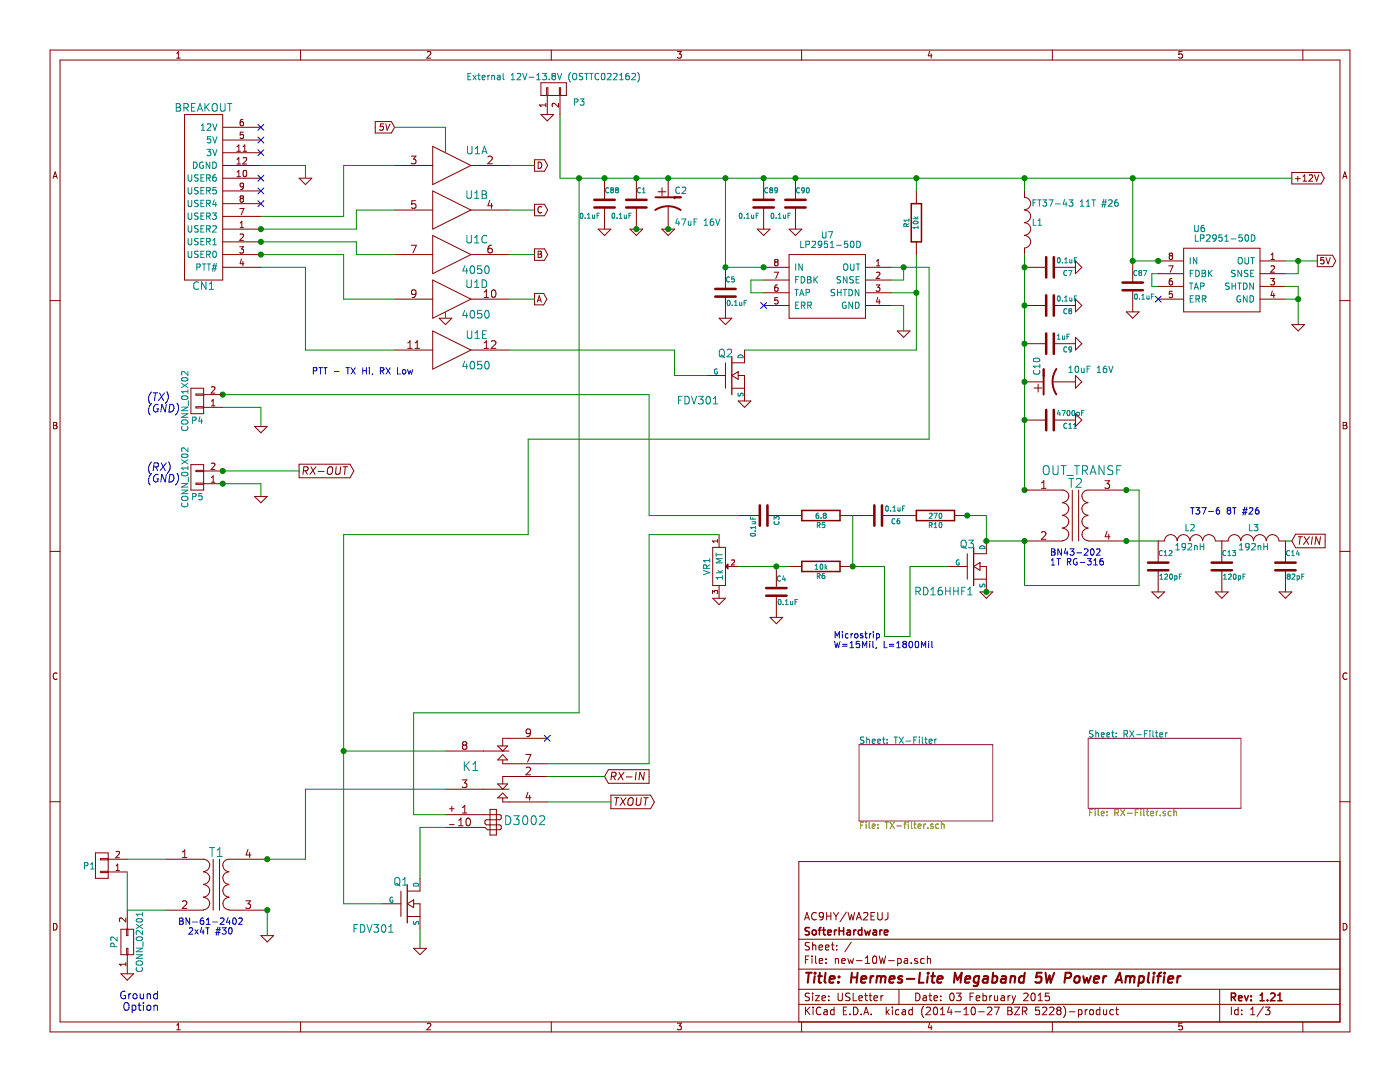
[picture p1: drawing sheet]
EESchema Schematic File Version 2
LIBS:power
LIBS:device
LIBS:transistors
LIBS:conn
LIBS:linear
LIBS:regul
LIBS:74xx
LIBS:cmos4000
LIBS:adc-dac
LIBS:memory
LIBS:xilinx
LIBS:special
LIBS:microcontrollers
LIBS:dsp
LIBS:microchip
LIBS:analog_switches
LIBS:motorola
LIBS:texas
LIBS:intel
LIBS:audio
LIBS:interface
LIBS:digital-audio
LIBS:philips
LIBS:display
LIBS:cypress
LIBS:siliconi
LIBS:opto
LIBS:atmel
LIBS:contrib
LIBS:valves
LIBS:hermeslite
LIBS:new-10W-pa-cache
EELAYER 25 0
EELAYER END
$Descr USLetter 11000 8500
encoding utf-8
Sheet 1 3
Title "Hermes-Lite Megaband 5W Power Amplifier"
Date "03 February 2015"
Rev "1.21"
Comp "SofterHardware"
Comment1 "AC9HY/WA2EUJ"
Comment2 ""
Comment3 ""
Comment4 ""
$EndDescr
$Comp
L TRANSFO T1
U 1 1
P 1700 6950
F 0 "T1" H 1700 7200 70  0000 C CNN
F 1 "TRANSFO" H 1700 6650 70  0001 C CNN
F 2 "Socket_Strips:Socket_Strip_Straight_2x02" H 1700 6950 60  0001 C CNN
F 3 "" H 1700 6950 60  0000 C CNN
	1    1700 6950
	1    0    0    -1  
$EndComp
$Comp
L GND #PWR01
U 1 1
P 2100 7350
F 0 "#PWR01" H 2100 7350 30  0001 C CNN
F 1 "GND" H 2100 7280 30  0001 C CNN
F 2 "" H 2100 7350 60  0000 C CNN
F 3 "" H 2100 7350 60  0000 C CNN
	1    2100 7350
	1    0    0    -1  
$EndComp
$Comp
L GND #PWR02
U 1 1
P 1000 7650
F 0 "#PWR02" H 1000 7650 30  0001 C CNN
F 1 "GND" H 1000 7580 30  0001 C CNN
F 2 "" H 1000 7650 60  0000 C CNN
F 3 "" H 1000 7650 60  0000 C CNN
	1    1000 7650
	1    0    0    -1  
$EndComp
Text Notes 1250 7950 2    60   ~ 0
Ground\nOption
Text Notes 1400 7350 0    50   ~ 0
BN-61-2402\n  2x4T #30
$Comp
L CONN_02X01 P2
U 1 1
P 1000 7400
F 0 "P2" H 1000 7500 50  0000 C CNN
F 1 "CONN_02X01" H 1000 7300 50  0000 C CNN
F 2 "Pin_Headers:Pin_Header_Straight_1x02" H 1000 6200 60  0001 C CNN
F 3 "" H 1000 6200 60  0000 C CNN
	1    1000 7400
	0    -1   -1   0   
$EndComp
$Comp
L CP1 C2
U 1 1
P 5250 1600
F 0 "C2" H 5300 1700 50  0000 L CNN
F 1 "47uF 16V" H 5300 1450 50  0000 L CNN
F 2 "Capacitors_Tantalum_SMD:TantalC_SizeD_EIA-7343_Reflow" H 5250 1600 60  0001 C CNN
F 3 "" H 5250 1600 60  0000 C CNN
	1    5250 1600
	1    0    0    -1  
$EndComp
$Comp
L C C1
U 1 1
P 5000 1600
F 0 "C1" H 5000 1700 40  0000 L CNN
F 1 "0.1uF" H 4800 1500 40  0000 L CNN
F 2 "HERMESLITE:C_0805" H 5038 1450 30  0001 C CNN
F 3 "" H 5000 1600 60  0000 C CNN
	1    5000 1600
	1    0    0    -1  
$EndComp
$Comp
L GND #PWR03
U 1 1
P 5250 1800
F 0 "#PWR03" H 5250 1800 30  0001 C CNN
F 1 "GND" H 5250 1730 30  0001 C CNN
F 2 "" H 5250 1800 60  0000 C CNN
F 3 "" H 5250 1800 60  0000 C CNN
	1    5250 1800
	1    0    0    -1  
$EndComp
$Comp
L GND #PWR04
U 1 1
P 5000 1800
F 0 "#PWR04" H 5000 1800 30  0001 C CNN
F 1 "GND" H 5000 1730 30  0001 C CNN
F 2 "" H 5000 1800 60  0000 C CNN
F 3 "" H 5000 1800 60  0000 C CNN
	1    5000 1800
	1    0    0    -1  
$EndComp
$Comp
L CONN_01X02 P1
U 1 1
P 800 6800
F 0 "P1" H 900 6800 50  0000 C CNN
F 1 "CONN_01X02" V 900 6800 50  0001 C CNN
F 2 "Pin_Headers:Pin_Header_Straight_1x02" H 800 6800 60  0001 C CNN
F 3 "" H 800 6800 60  0000 C CNN
	1    800  6800
	-1   0    0    1   
$EndComp
Wire Wire Line
	2100 7150 2100 7350
Wire Wire Line
	1000 7150 1300 7150
Connection ~ 2100 7150
Connection ~ 2100 6750
Connection ~ 5000 1400
Connection ~ 5250 1400
Connection ~ 5000 1800
Connection ~ 5250 1800
Wire Wire Line
	1000 6850 1000 7150
Wire Wire Line
	1000 6750 1300 6750
Text GLabel 10150 1400 2    50   Output ~ 0
+12V
$Comp
L GND #PWR05
U 1 1
P 7750 4650
F 0 "#PWR05" H 7750 4650 30  0001 C CNN
F 1 "GND" H 7750 4580 30  0001 C CNN
F 2 "" H 7750 4650 50  0000 C CNN
F 3 "" H 7750 4650 50  0000 C CNN
	1    7750 4650
	1    0    0    -1  
$EndComp
$Comp
L C C6
U 1 1
P 6900 4050
F 0 "C6" V 6950 4150 40  0000 L CNN
F 1 "0.1uF" V 6850 4100 40  0000 L CNN
F 2 "HERMESLITE:C_0805" H 6938 3900 30  0001 C CNN
F 3 "" H 6900 4050 60  0000 C CNN
	1    6900 4050
	0    1    1    0   
$EndComp
$Comp
L R R10
U 1 1
P 7350 4050
F 0 "R10" V 7430 4050 40  0000 C CNN
F 1 "270" V 7357 4051 40  0000 C CNN
F 2 "HERMESLITE:R_0805" V 7280 4050 30  0001 C CNN
F 3 "" H 7350 4050 30  0000 C CNN
	1    7350 4050
	0    1    1    0   
$EndComp
$Comp
L C C3
U 1 1
P 6000 4050
F 0 "C3" H 6000 4150 40  0000 L CNN
F 1 "0.1uF" H 6006 3965 40  0000 L CNN
F 2 "HERMESLITE:C_0805" H 6038 3900 30  0001 C CNN
F 3 "" H 6000 4050 60  0000 C CNN
	1    6000 4050
	0    1    1    0   
$EndComp
$Comp
L R R6
U 1 1
P 6450 4450
F 0 "R6" V 6530 4450 40  0000 C CNN
F 1 "10k" V 6457 4451 40  0000 C CNN
F 2 "HERMESLITE:R_0805" V 6380 4450 30  0001 C CNN
F 3 "" H 6450 4450 30  0000 C CNN
	1    6450 4450
	0    1    1    0   
$EndComp
$Comp
L C C4
U 1 1
P 6100 4650
F 0 "C4" H 6100 4750 40  0000 L CNN
F 1 "0.1uF" H 6106 4565 40  0000 L CNN
F 2 "HERMESLITE:C_0805" H 6138 4500 30  0001 C CNN
F 3 "" H 6100 4650 60  0000 C CNN
	1    6100 4650
	1    0    0    -1  
$EndComp
$Comp
L POT VR1
U 1 1
P 5650 4450
F 0 "VR1" H 5650 4350 50  0000 C CNN
F 1 "1k MT" H 5650 4450 50  0000 C CNN
F 2 "Potentiometers:Potentiometer_Bourns_3296W_3-8Zoll_Inline_ScrewUp" H 5650 4450 60  0001 C CNN
F 3 "" H 5650 4450 60  0000 C CNN
	1    5650 4450
	0    1    1    0   
$EndComp
Wire Wire Line
	5800 4450 6200 4450
Connection ~ 6100 4450
$Comp
L GND #PWR06
U 1 1
P 5650 4700
F 0 "#PWR06" H 5650 4700 30  0001 C CNN
F 1 "GND" H 5650 4630 30  0001 C CNN
F 2 "" H 5650 4700 50  0000 C CNN
F 3 "" H 5650 4700 50  0000 C CNN
	1    5650 4700
	1    0    0    -1  
$EndComp
Wire Wire Line
	7600 4050 7750 4050
Wire Wire Line
	7750 4050 7750 4250
$Comp
L GND #PWR07
U 1 1
P 6100 4850
F 0 "#PWR07" H 6100 4850 30  0001 C CNN
F 1 "GND" H 6100 4780 30  0001 C CNN
F 2 "" H 6100 4850 50  0000 C CNN
F 3 "" H 6100 4850 50  0000 C CNN
	1    6100 4850
	1    0    0    -1  
$EndComp
$Comp
L C C9
U 1 1
P 8250 2700
F 0 "C9" V 8300 2800 40  0000 L CNN
F 1 "1uF" V 8200 2750 40  0000 L CNN
F 2 "HERMESLITE:C_0805" H 8288 2550 30  0001 C CNN
F 3 "" H 8250 2700 60  0000 C CNN
	1    8250 2700
	0    1    1    0   
$EndComp
$Comp
L C C8
U 1 1
P 8250 2400
F 0 "C8" V 8300 2500 40  0000 L CNN
F 1 "0.1uF" V 8200 2450 40  0000 L CNN
F 2 "HERMESLITE:C_0805" H 8288 2250 30  0001 C CNN
F 3 "" H 8250 2400 60  0000 C CNN
	1    8250 2400
	0    1    1    0   
$EndComp
$Comp
L C C7
U 1 1
P 8250 2100
F 0 "C7" V 8300 2200 40  0000 L CNN
F 1 "0.1uF" V 8200 2150 40  0000 L CNN
F 2 "HERMESLITE:C_0805" H 8288 1950 30  0001 C CNN
F 3 "" H 8250 2100 60  0000 C CNN
	1    8250 2100
	0    1    1    0   
$EndComp
$Comp
L C C5
U 1 1
P 5700 2300
F 0 "C5" H 5700 2400 40  0000 L CNN
F 1 "0.1uF" H 5706 2215 40  0000 L CNN
F 2 "HERMESLITE:C_0805" H 5738 2150 30  0001 C CNN
F 3 "" H 5700 2300 60  0000 C CNN
	1    5700 2300
	1    0    0    -1  
$EndComp
$Comp
L GND #PWR08
U 1 1
P 7100 2600
F 0 "#PWR08" H 7100 2600 30  0001 C CNN
F 1 "GND" H 7100 2530 30  0001 C CNN
F 2 "" H 7100 2600 50  0000 C CNN
F 3 "" H 7100 2600 50  0000 C CNN
	1    7100 2600
	1    0    0    -1  
$EndComp
$Comp
L GND #PWR09
U 1 1
P 8450 2700
F 0 "#PWR09" H 8450 2700 30  0001 C CNN
F 1 "GND" H 8450 2630 30  0001 C CNN
F 2 "" H 8450 2700 50  0000 C CNN
F 3 "" H 8450 2700 50  0000 C CNN
	1    8450 2700
	0    -1   -1   0   
$EndComp
$Comp
L GND #PWR010
U 1 1
P 5700 2500
F 0 "#PWR010" H 5700 2500 30  0001 C CNN
F 1 "GND" H 5700 2430 30  0001 C CNN
F 2 "" H 5700 2500 50  0000 C CNN
F 3 "" H 5700 2500 50  0000 C CNN
	1    5700 2500
	1    0    0    -1  
$EndComp
Wire Wire Line
	2700 4200 2700 7100
$Comp
L D3002 K1
U 1 1
P 3900 6150
F 0 "K1" H 3700 6275 70  0000 C CNN
F 1 "D3002" H 4125 5850 70  0000 C CNN
F 2 "HERMESLITE:D3002" H 3900 6150 60  0001 C CNN
F 3 "" H 3900 6150 60  0000 C CNN
	1    3900 6150
	1    0    0    -1  
$EndComp
Wire Wire Line
	3500 6500 3300 6500
Wire Wire Line
	3300 6500 3300 6900
$Comp
L GND #PWR011
U 1 1
P 3300 7450
F 0 "#PWR011" H 3300 7450 30  0001 C CNN
F 1 "GND" H 3300 7380 30  0001 C CNN
F 2 "" H 3300 7450 60  0000 C CNN
F 3 "" H 3300 7450 60  0000 C CNN
	1    3300 7450
	1    0    0    -1  
$EndComp
$Sheet
S 6750 5850 1050 600 
U 5496A059
F0 "TX-Filter" 50
F1 "TX-filter.sch" 50
$EndSheet
$Comp
L GND #PWR012
U 1 1
P 8450 2400
F 0 "#PWR012" H 8450 2400 30  0001 C CNN
F 1 "GND" H 8450 2330 30  0001 C CNN
F 2 "" H 8450 2400 50  0000 C CNN
F 3 "" H 8450 2400 50  0000 C CNN
	1    8450 2400
	0    -1   -1   0   
$EndComp
$Comp
L GND #PWR013
U 1 1
P 8450 2100
F 0 "#PWR013" H 8450 2100 30  0001 C CNN
F 1 "GND" H 8450 2030 30  0001 C CNN
F 2 "" H 8450 2100 50  0000 C CNN
F 3 "" H 8450 2100 50  0000 C CNN
	1    8450 2100
	0    -1   -1   0   
$EndComp
Wire Wire Line
	2400 6750 2400 6200
Wire Wire Line
	2400 6200 3500 6200
$Comp
L INDUCTOR_SMALL L1
U 1 1
P 8050 1750
F 0 "L1" V 8050 1850 50  0000 C CNN
F 1 "FT37-43 11T #26" V 7900 2150 50  0000 C CNN
F 2 "Choke_Axial_ThroughHole:Choke_Horizontal_RM10mm" H 8050 1750 60  0001 C CNN
F 3 "" H 8050 1750 60  0000 C CNN
	1    8050 1750
	0    1    1    0   
$EndComp
Connection ~ 8050 2700
Connection ~ 8050 2400
Connection ~ 8050 2100
Text Notes 8250 4450 0    50   ~ 0
BN43-202\n1T RG-316
Wire Wire Line
	6950 4450 6700 4450
Wire Wire Line
	2400 6750 2100 6750
Connection ~ 6700 4450
Connection ~ 7600 4050
$Comp
L RD16HHF1 Q3
U 1 1
P 7650 4450
F 0 "Q3" H 7660 4620 60  0000 R CNN
F 1 "RD16HHF1" H 7650 4250 60  0000 R CNN
F 2 "Transistors_TO-220:TO-220_Neutral123_Vertical_LargePads" H 7650 4450 60  0001 C CNN
F 3 "" H 7650 4450 60  0000 C CNN
	1    7650 4450
	1    0    0    -1  
$EndComp
Connection ~ 7750 4650
Connection ~ 7750 4250
$Sheet
S 8550 5800 1200 550 
U 549F2C74
F0 "RX-Filter" 50
F1 "RX-Filter.sch" 50
$EndSheet
Text GLabel 3100 1000 0    50   Input Italic 0
5V
Text Notes 1150 3250 0    60   Italic 0
(TX)\n(GND)
$Comp
L CONN_01X02 P5
U 1 1
P 1550 3750
F 0 "P5" H 1550 3900 50  0000 C CNN
F 1 "CONN_01X02" V 1650 3750 50  0000 C CNN
F 2 "Pin_Headers:Pin_Header_Straight_1x02" H 1550 3750 60  0001 C CNN
F 3 "" H 1550 3750 60  0000 C CNN
	1    1550 3750
	-1   0    0    1   
$EndComp
Wire Wire Line
	1750 3200 2050 3200
Wire Wire Line
	2050 3200 2050 3350
$Comp
L GND #PWR014
U 1 1
P 2050 3350
F 0 "#PWR014" H 2050 3350 30  0001 C CNN
F 1 "GND" H 2050 3280 30  0001 C CNN
F 2 "" H 2050 3350 60  0000 C CNN
F 3 "" H 2050 3350 60  0000 C CNN
	1    2050 3350
	1    0    0    -1  
$EndComp
$Comp
L GND #PWR015
U 1 1
P 2050 3900
F 0 "#PWR015" H 2050 3900 30  0001 C CNN
F 1 "GND" H 2050 3830 30  0001 C CNN
F 2 "" H 2050 3900 60  0000 C CNN
F 3 "" H 2050 3900 60  0000 C CNN
	1    2050 3900
	1    0    0    -1  
$EndComp
Wire Wire Line
	2050 3900 2050 3800
Wire Wire Line
	2050 3800 1750 3800
Text Notes 1150 3800 0    60   Italic 0
(RX)\n(GND)
Text GLabel 4750 6100 2    60   Input Italic 0
RX-IN
Wire Wire Line
	4300 6100 4750 6100
Text GLabel 2350 3700 2    60   Output Italic 0
RX-OUT
Wire Wire Line
	1750 3700 2350 3700
Text GLabel 4800 6300 2    60   Output Italic 0
TXOUT
Wire Wire Line
	4300 6300 4800 6300
Text GLabel 10150 4250 2    60   Input Italic 0
TXIN
Connection ~ 4550 1400
Wire Wire Line
	4400 1400 10150 1400
$Comp
L CP1 C10
U 1 1
P 8250 3000
F 0 "C10" H 8300 3100 50  0000 L CNN
F 1 "10uF 16V" V 8350 2500 50  0000 L CNN
F 2 "Capacitors_Tantalum_SMD:TantalC_SizeB_EIA-3528_Reflow" H 8250 3000 60  0001 C CNN
F 3 "" H 8250 3000 60  0000 C CNN
	1    8250 3000
	0    -1   -1   0   
$EndComp
$Comp
L GND #PWR016
U 1 1
P 8450 3000
F 0 "#PWR016" H 8450 3000 30  0001 C CNN
F 1 "GND" H 8450 2930 30  0001 C CNN
F 2 "" H 8450 3000 50  0000 C CNN
F 3 "" H 8450 3000 50  0000 C CNN
	1    8450 3000
	0    -1   -1   0   
$EndComp
Connection ~ 8050 3000
Wire Wire Line
	8050 1500 8050 1400
Connection ~ 8050 1400
Wire Wire Line
	8050 2000 8050 3850
Connection ~ 1750 3700
Connection ~ 1750 3800
Connection ~ 1750 3100
NoConn ~ 4300 5800
$Comp
L R R5
U 1 1
P 6450 4050
F 0 "R5" V 6530 4050 40  0000 C CNN
F 1 "6.8" V 6457 4051 40  0000 C CNN
F 2 "HERMESLITE:R_0805" V 6380 4050 30  0001 C CNN
F 3 "" H 6450 4050 30  0000 C CNN
	1    6450 4050
	0    1    1    0   
$EndComp
Wire Wire Line
	6700 4450 6700 4050
$Comp
L INDUCTOR_SMALL L2
U 1 1
P 9350 4250
F 0 "L2" H 9350 4350 50  0000 C CNN
F 1 "192nH" H 9350 4200 50  0000 C CNN
F 2 "Choke_Toroid_ThroughHole:Choke_Toroid_6,5x13mm_Vertical" H 9350 4250 60  0001 C CNN
F 3 "" H 9350 4250 60  0000 C CNN
	1    9350 4250
	-1   0    0    -1  
$EndComp
$Comp
L INDUCTOR_SMALL L3
U 1 1
P 9850 4250
F 0 "L3" H 9850 4350 50  0000 C CNN
F 1 "192nH" H 9850 4200 50  0000 C CNN
F 2 "Choke_Toroid_ThroughHole:Choke_Toroid_6,5x13mm_Vertical" H 9850 4250 60  0001 C CNN
F 3 "" H 9850 4250 60  0000 C CNN
	1    9850 4250
	-1   0    0    -1  
$EndComp
$Comp
L C C12
U 1 1
P 9100 4450
F 0 "C12" H 9100 4550 40  0000 L CNN
F 1 "120pF" H 9106 4365 40  0000 L CNN
F 2 "HERMESLITE:C_0805" H 9138 4300 30  0001 C CNN
F 3 "" H 9100 4450 60  0000 C CNN
	1    9100 4450
	1    0    0    -1  
$EndComp
$Comp
L C C13
U 1 1
P 9600 4450
F 0 "C13" H 9600 4550 40  0000 L CNN
F 1 "120pF" H 9606 4365 40  0000 L CNN
F 2 "HERMESLITE:C_0805" H 9638 4300 30  0001 C CNN
F 3 "" H 9600 4450 60  0000 C CNN
	1    9600 4450
	1    0    0    -1  
$EndComp
$Comp
L C C14
U 1 1
P 10100 4450
F 0 "C14" H 10100 4550 40  0000 L CNN
F 1 "82pF" H 10106 4365 40  0000 L CNN
F 2 "HERMESLITE:C_0805" H 10138 4300 30  0001 C CNN
F 3 "" H 10100 4450 60  0000 C CNN
	1    10100 4450
	1    0    0    -1  
$EndComp
$Comp
L GND #PWR017
U 1 1
P 9100 4650
F 0 "#PWR017" H 9100 4650 30  0001 C CNN
F 1 "GND" H 9100 4580 30  0001 C CNN
F 2 "" H 9100 4650 50  0000 C CNN
F 3 "" H 9100 4650 50  0000 C CNN
	1    9100 4650
	1    0    0    -1  
$EndComp
$Comp
L GND #PWR018
U 1 1
P 9600 4650
F 0 "#PWR018" H 9600 4650 30  0001 C CNN
F 1 "GND" H 9600 4580 30  0001 C CNN
F 2 "" H 9600 4650 50  0000 C CNN
F 3 "" H 9600 4650 50  0000 C CNN
	1    9600 4650
	1    0    0    -1  
$EndComp
$Comp
L GND #PWR019
U 1 1
P 10100 4650
F 0 "#PWR019" H 10100 4650 30  0001 C CNN
F 1 "GND" H 10100 4580 30  0001 C CNN
F 2 "" H 10100 4650 50  0000 C CNN
F 3 "" H 10100 4650 50  0000 C CNN
	1    10100 4650
	1    0    0    -1  
$EndComp
Wire Wire Line
	10100 4250 10150 4250
$Comp
L CONN_01X02 P4
U 1 1
P 1550 3150
F 0 "P4" H 1550 3300 50  0000 C CNN
F 1 "CONN_01X02" V 1650 3150 50  0000 C CNN
F 2 "Pin_Headers:Pin_Header_Straight_1x02" H 1550 3150 60  0001 C CNN
F 3 "" H 1550 3150 60  0000 C CNN
	1    1550 3150
	-1   0    0    1   
$EndComp
Wire Wire Line
	7750 4250 8050 4250
Connection ~ 8050 3850
Wire Wire Line
	8050 4250 8050 4600
Wire Wire Line
	8050 4600 8950 4600
$Comp
L C C11
U 1 1
P 8250 3300
F 0 "C11" V 8300 3400 40  0000 L CNN
F 1 "4700pF" V 8200 3350 40  0000 L CNN
F 2 "HERMESLITE:C_0805" H 8288 3150 30  0001 C CNN
F 3 "" H 8250 3300 60  0000 C CNN
	1    8250 3300
	0    1    1    0   
$EndComp
$Comp
L GND #PWR020
U 1 1
P 8450 3300
F 0 "#PWR020" H 8450 3300 30  0001 C CNN
F 1 "GND" H 8450 3230 30  0001 C CNN
F 2 "" H 8450 3300 50  0000 C CNN
F 3 "" H 8450 3300 50  0000 C CNN
	1    8450 3300
	0    -1   -1   0   
$EndComp
Connection ~ 8050 3300
Wire Wire Line
	8950 4600 8950 3850
Wire Wire Line
	8950 3850 8850 3850
Wire Wire Line
	8850 4250 9100 4250
Text Notes 9350 4050 0    50   ~ 0
T37-6 8T #26
Wire Wire Line
	6950 4450 6950 5000
Wire Wire Line
	6950 5000 7150 5000
Wire Wire Line
	7150 5000 7150 4450
Wire Wire Line
	7150 4450 7450 4450
Text Notes 6550 5100 0    50   ~ 0
Microstrip\nW=15Mil, L=1800Mil
$Comp
L LP2951-50D U7
U 1 1
P 6550 2450
F 0 "U7" H 6500 3050 50  0000 C CNN
F 1 "LP2951-50D" H 6525 2975 50  0000 C CNN
F 2 "Housings_SOIC:SOIC-8_3.9x4.9mm_Pitch1.27mm" H 6550 2450 50  0001 C CNN
F 3 "" H 6550 2450 50  0000 C CNN
	1    6550 2450
	1    0    0    -1  
$EndComp
Wire Wire Line
	5700 2100 6000 2100
Wire Wire Line
	7000 2100 7300 2100
Wire Wire Line
	7300 2100 7300 3450
Wire Wire Line
	7000 2200 7100 2200
Wire Wire Line
	7100 2200 7100 2100
Connection ~ 7100 2100
Wire Wire Line
	6000 2300 5900 2300
Wire Wire Line
	5900 2300 5900 2200
Wire Wire Line
	5900 2200 6000 2200
Wire Wire Line
	5700 2100 5700 1400
Connection ~ 5700 1400
NoConn ~ 6000 2400
$Comp
L OUT_TRANSFO T2
U 1 1
P 8450 4050
F 0 "T2" H 8450 4300 70  0000 C CNN
F 1 "OUT_TRANSF" H 8500 4400 70  0000 C CNN
F 2 "HERMESLITE:OUT_TRANSF" H 8450 4050 60  0001 C CNN
F 3 "" H 8450 4050 60  0000 C CNN
	1    8450 4050
	1    0    0    -1  
$EndComp
Connection ~ 8050 4250
Connection ~ 8850 4250
Connection ~ 8850 3850
Connection ~ 6000 2100
Connection ~ 5700 2100
$Comp
L BREAKOUT CN1
U 1 1
P 1450 1100
F 0 "CN1" H 1300 -50 60  0000 C CNN
F 1 "BREAKOUT" H 1300 1350 60  0000 C CNN
F 2 "HERMESLITE:BREAKOUT" H 1450 600 60  0001 C CNN
F 3 "" H 1450 600 60  0000 C CNN
	1    1450 1100
	-1   0    0    -1  
$EndComp
Wire Wire Line
	4400 900  4400 1400
Text GLabel 4200 2350 2    50   Output ~ 0
A
Text GLabel 4200 2000 2    50   Output ~ 0
B
Text GLabel 4200 1650 2    50   Output ~ 0
C
Wire Wire Line
	2050 1800 2800 1800
NoConn ~ 2050 1600
NoConn ~ 2050 1500
NoConn ~ 2050 1400
Wire Wire Line
	4550 1400 4550 5600
Connection ~ 2050 2000
Connection ~ 2050 1900
Connection ~ 2050 1800
$Comp
L GND #PWR021
U 1 1
P 2400 1400
F 0 "#PWR021" H 2400 1400 30  0001 C CNN
F 1 "GND" H 2400 1330 30  0001 C CNN
F 2 "" H 2400 1400 60  0000 C CNN
F 3 "" H 2400 1400 60  0000 C CNN
	1    2400 1400
	1    0    0    -1  
$EndComp
Wire Wire Line
	2050 1300 2400 1300
Wire Wire Line
	2400 1300 2400 1400
$Comp
L MOS_N Q1
U 1 1
P 3200 7100
F 0 "Q1" H 3210 7270 60  0000 R CNN
F 1 "FDV301" H 3100 6900 60  0000 R CNN
F 2 "SMD_Packages:SOT-23-GDS" H 3200 7100 60  0001 C CNN
F 3 "" H 3200 7100 60  0000 C CNN
	1    3200 7100
	1    0    0    -1  
$EndComp
$Comp
L 4050 U1
U 1 1
P 3550 1300
F 0 "U1" H 3745 1415 60  0000 C CNN
F 1 "4050" H 3740 1175 60  0001 C CNN
F 2 "Housings_SOIC:SOIC-16_3.9x9.9mm_Pitch1.27mm" H 3550 1300 50  0001 C CNN
F 3 "" H 3550 1300 50  0000 C CNN
	1    3550 1300
	1    0    0    -1  
$EndComp
$Comp
L 4050 U1
U 2 1
P 3550 1650
F 0 "U1" H 3745 1765 60  0000 C CNN
F 1 "4050" H 3740 1525 60  0001 C CNN
F 2 "Housings_SOIC:SOIC-16_3.9x9.9mm_Pitch1.27mm" H 3550 1650 50  0001 C CNN
F 3 "" H 3550 1650 50  0000 C CNN
	2    3550 1650
	1    0    0    -1  
$EndComp
$Comp
L 4050 U1
U 3 1
P 3550 2000
F 0 "U1" H 3745 2115 60  0000 C CNN
F 1 "4050" H 3740 1875 60  0000 C CNN
F 2 "Housings_SOIC:SOIC-16_3.9x9.9mm_Pitch1.27mm" H 3550 2000 50  0001 C CNN
F 3 "" H 3550 2000 50  0000 C CNN
	3    3550 2000
	1    0    0    -1  
$EndComp
Wire Wire Line
	3500 1000 3500 1200
Wire Wire Line
	7000 2400 7100 2400
Wire Wire Line
	7100 2400 7100 2600
$Comp
L GND #PWR022
U 1 1
P 3500 2500
F 0 "#PWR022" H 3500 2500 30  0001 C CNN
F 1 "GND" H 3500 2430 30  0001 C CNN
F 2 "" H 3500 2500 60  0000 C CNN
F 3 "" H 3500 2500 60  0000 C CNN
	1    3500 2500
	1    0    0    -1  
$EndComp
Wire Wire Line
	2050 2100 2400 2100
Wire Wire Line
	2400 2100 2400 2750
$Comp
L 4050 U1
U 4 1
P 3550 2350
F 0 "U1" H 3745 2465 60  0000 C CNN
F 1 "4050" H 3740 2225 60  0000 C CNN
F 2 "Housings_SOIC:SOIC-16_3.9x9.9mm_Pitch1.27mm" H 3550 2350 50  0001 C CNN
F 3 "" H 3550 2350 50  0000 C CNN
	4    3550 2350
	1    0    0    -1  
$EndComp
Wire Wire Line
	3500 2500 3500 2450
Wire Wire Line
	2050 2000 2700 2000
Wire Wire Line
	2700 2000 2700 2350
Wire Wire Line
	2700 2350 3100 2350
Wire Wire Line
	2050 1900 2800 1900
Wire Wire Line
	2800 1900 2800 2000
Wire Wire Line
	2800 2000 3100 2000
Wire Wire Line
	2800 1800 2800 1650
Wire Wire Line
	2800 1650 3100 1650
Wire Wire Line
	2050 1700 2700 1700
Wire Wire Line
	2700 1700 2700 1300
Wire Wire Line
	2700 1300 3100 1300
Text GLabel 4200 1300 2    50   Output ~ 0
D
Wire Wire Line
	4000 1300 4200 1300
Wire Wire Line
	4000 1650 4200 1650
Wire Wire Line
	4000 2000 4200 2000
Wire Wire Line
	4000 2350 4200 2350
$Comp
L 4050 U1
U 5 1
P 3550 2750
F 0 "U1" H 3745 2865 60  0000 C CNN
F 1 "4050" H 3740 2625 60  0000 C CNN
F 2 "Housings_SOIC:SOIC-16_3.9x9.9mm_Pitch1.27mm" H 3550 2750 50  0001 C CNN
F 3 "" H 3550 2750 50  0000 C CNN
	5    3550 2750
	1    0    0    -1  
$EndComp
Wire Wire Line
	2400 2750 3100 2750
Wire Wire Line
	7000 2300 7200 2300
Wire Wire Line
	7200 2000 7200 2750
Wire Wire Line
	5800 4050 5100 4050
Wire Wire Line
	5100 4050 5100 3100
Wire Wire Line
	5100 3100 1750 3100
NoConn ~ 2050 1200
Wire Wire Line
	3300 7300 3300 7450
Wire Wire Line
	2700 7100 3000 7100
Wire Wire Line
	4550 5600 3250 5600
Wire Wire Line
	3250 5600 3250 6400
Wire Wire Line
	3250 6400 3500 6400
Wire Wire Line
	2700 4200 4150 4200
Wire Wire Line
	2700 5900 3500 5900
Connection ~ 2700 5900
Wire Wire Line
	4300 6000 5100 6000
Wire Wire Line
	5100 6000 5100 4200
Wire Wire Line
	5100 4200 5650 4200
$Comp
L MOS_N Q2
U 1 1
P 5750 2950
F 0 "Q2" H 5760 3120 60  0000 R CNN
F 1 "FDV301" H 5650 2750 60  0000 R CNN
F 2 "SMD_Packages:SOT-23-GDS" H 5750 2950 60  0001 C CNN
F 3 "" H 5750 2950 60  0000 C CNN
	1    5750 2950
	1    0    0    -1  
$EndComp
Wire Wire Line
	5550 2950 5300 2950
Wire Wire Line
	5300 2950 5300 2750
Wire Wire Line
	5300 2750 4000 2750
Wire Wire Line
	7200 2750 5850 2750
$Comp
L GND #PWR023
U 1 1
P 5850 3150
F 0 "#PWR023" H 5850 3150 30  0001 C CNN
F 1 "GND" H 5850 3080 30  0001 C CNN
F 2 "" H 5850 3150 50  0000 C CNN
F 3 "" H 5850 3150 50  0000 C CNN
	1    5850 3150
	1    0    0    -1  
$EndComp
Wire Wire Line
	4150 4200 4150 3450
Wire Wire Line
	4150 3450 7300 3450
Text Notes 2450 2950 0    50   ~ 0
PTT - TX Hi, RX Low
NoConn ~ 2050 1000
Wire Wire Line
	3100 1000 3500 1000
$Comp
L CONN_01X02 P3
U 1 1
P 4350 700
F 0 "P3" V 4250 500 50  0000 C CNN
F 1 "External 12V-13.8V (OSTTC022162)" V 4450 700 50  0000 C CNN
F 2 "Connect:AK300-2" H 4350 700 60  0001 C CNN
F 3 "" H 4350 700 60  0000 C CNN
	1    4350 700 
	0    -1   -1   0   
$EndComp
$Comp
L GND #PWR024
U 1 1
P 4300 900
F 0 "#PWR024" H 4300 900 30  0001 C CNN
F 1 "GND" H 4300 830 30  0001 C CNN
F 2 "" H 4300 900 50  0000 C CNN
F 3 "" H 4300 900 50  0000 C CNN
	1    4300 900 
	1    0    0    -1  
$EndComp
$Comp
L R R1
U 1 1
P 7200 1750
F 0 "R1" V 7280 1750 40  0000 C CNN
F 1 "10k" V 7207 1751 40  0000 C CNN
F 2 "HERMESLITE:R_0805" V 7130 1750 30  0001 C CNN
F 3 "" H 7200 1750 30  0000 C CNN
	1    7200 1750
	-1   0    0    1   
$EndComp
Wire Wire Line
	7200 1400 7200 1500
Connection ~ 7200 1400
Connection ~ 7200 2300
$Comp
L LP2951-50D U6
U 1 1
P 9650 2400
F 0 "U6" H 9425 3000 50  0000 C CNN
F 1 "LP2951-50D" H 9625 2925 50  0000 C CNN
F 2 "Housings_SOIC:SOIC-8_3.9x4.9mm_Pitch1.27mm" H 9650 2400 50  0001 C CNN
F 3 "" H 9650 2400 50  0000 C CNN
	1    9650 2400
	1    0    0    -1  
$EndComp
Wire Wire Line
	9100 2050 8900 2050
Wire Wire Line
	8900 2050 8900 1400
Connection ~ 8900 1400
$Comp
L C C87
U 1 1
P 8900 2250
F 0 "C87" H 8900 2350 40  0000 L CNN
F 1 "0.1uF" H 8906 2165 40  0000 L CNN
F 2 "HERMESLITE:C_0805" H 8938 2100 30  0001 C CNN
F 3 "" H 8900 2250 60  0000 C CNN
	1    8900 2250
	1    0    0    -1  
$EndComp
$Comp
L GND #PWR025
U 1 1
P 8900 2450
F 0 "#PWR025" H 8900 2450 30  0001 C CNN
F 1 "GND" H 8900 2380 30  0001 C CNN
F 2 "" H 8900 2450 50  0000 C CNN
F 3 "" H 8900 2450 50  0000 C CNN
	1    8900 2450
	1    0    0    -1  
$EndComp
Wire Wire Line
	9100 2250 9050 2250
Wire Wire Line
	9050 2250 9050 2150
Wire Wire Line
	9050 2150 9100 2150
NoConn ~ 9100 2350
Wire Wire Line
	10100 2250 10200 2250
Wire Wire Line
	10200 2250 10200 2550
Wire Wire Line
	10100 2350 10200 2350
Connection ~ 10200 2350
$Comp
L GND #PWR026
U 1 1
P 10200 2550
F 0 "#PWR026" H 10200 2550 30  0001 C CNN
F 1 "GND" H 10200 2480 30  0001 C CNN
F 2 "" H 10200 2550 50  0000 C CNN
F 3 "" H 10200 2550 50  0000 C CNN
	1    10200 2550
	1    0    0    -1  
$EndComp
Wire Wire Line
	10100 2150 10200 2150
Wire Wire Line
	10200 2150 10200 2050
Wire Wire Line
	10100 2050 10350 2050
Connection ~ 10200 2050
Text GLabel 10350 2050 2    50   Output ~ 0
5V
NoConn ~ 2050 1100
Connection ~ 8900 2050
Connection ~ 9100 2050
$Comp
L C C88
U 1 1
P 4750 1600
F 0 "C88" H 4750 1700 40  0000 L CNN
F 1 "0.1uF" H 4550 1500 40  0000 L CNN
F 2 "HERMESLITE:C_0805" H 4788 1450 30  0001 C CNN
F 3 "" H 4750 1600 60  0000 C CNN
	1    4750 1600
	1    0    0    -1  
$EndComp
$Comp
L C C89
U 1 1
P 6000 1600
F 0 "C89" H 6000 1700 40  0000 L CNN
F 1 "0.1uF" H 5800 1500 40  0000 L CNN
F 2 "HERMESLITE:C_0805" H 6038 1450 30  0001 C CNN
F 3 "" H 6000 1600 60  0000 C CNN
	1    6000 1600
	1    0    0    -1  
$EndComp
$Comp
L C C90
U 1 1
P 6250 1600
F 0 "C90" H 6250 1700 40  0000 L CNN
F 1 "0.1uF" H 6050 1500 40  0000 L CNN
F 2 "HERMESLITE:C_0805" H 6288 1450 30  0001 C CNN
F 3 "" H 6250 1600 60  0000 C CNN
	1    6250 1600
	1    0    0    -1  
$EndComp
$Comp
L GND #PWR027
U 1 1
P 4750 1800
F 0 "#PWR027" H 4750 1800 30  0001 C CNN
F 1 "GND" H 4750 1730 30  0001 C CNN
F 2 "" H 4750 1800 60  0000 C CNN
F 3 "" H 4750 1800 60  0000 C CNN
	1    4750 1800
	1    0    0    -1  
$EndComp
$Comp
L GND #PWR028
U 1 1
P 6000 1800
F 0 "#PWR028" H 6000 1800 30  0001 C CNN
F 1 "GND" H 6000 1730 30  0001 C CNN
F 2 "" H 6000 1800 60  0000 C CNN
F 3 "" H 6000 1800 60  0000 C CNN
	1    6000 1800
	1    0    0    -1  
$EndComp
$Comp
L GND #PWR029
U 1 1
P 6250 1800
F 0 "#PWR029" H 6250 1800 30  0001 C CNN
F 1 "GND" H 6250 1730 30  0001 C CNN
F 2 "" H 6250 1800 60  0000 C CNN
F 3 "" H 6250 1800 60  0000 C CNN
	1    6250 1800
	1    0    0    -1  
$EndComp
Connection ~ 4750 1400
Connection ~ 6000 1400
Connection ~ 6250 1400
$EndSCHEMATC
